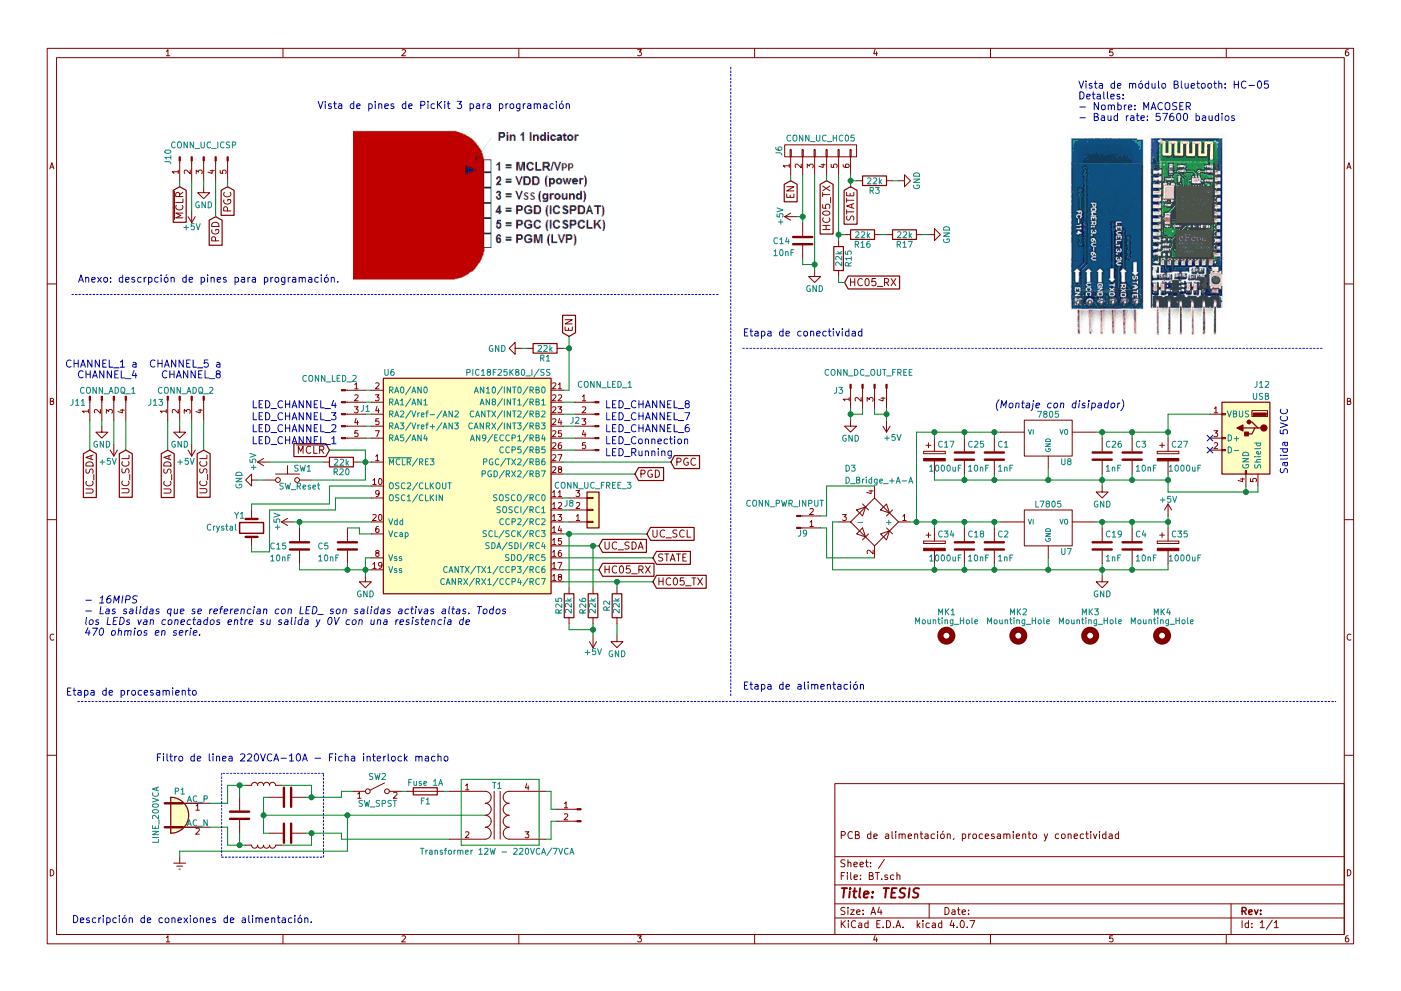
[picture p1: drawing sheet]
EESchema Schematic File Version 2
LIBS:power
LIBS:device
LIBS:transistors
LIBS:conn
LIBS:linear
LIBS:regul
LIBS:74xx
LIBS:cmos4000
LIBS:adc-dac
LIBS:memory
LIBS:xilinx
LIBS:microcontrollers
LIBS:dsp
LIBS:microchip
LIBS:analog_switches
LIBS:motorola
LIBS:texas
LIBS:intel
LIBS:audio
LIBS:interface
LIBS:digital-audio
LIBS:philips
LIBS:display
LIBS:cypress
LIBS:siliconi
LIBS:opto
LIBS:atmel
LIBS:contrib
LIBS:valves
LIBS:74xgxx
LIBS:ac-dc
LIBS:actel
LIBS:allegro
LIBS:Altera
LIBS:analog_devices
LIBS:battery_management
LIBS:bbd
LIBS:bosch
LIBS:brooktre
LIBS:cmos_ieee
LIBS:dc-dc
LIBS:diode
LIBS:elec-unifil
LIBS:ESD_Protection
LIBS:ftdi
LIBS:gennum
LIBS:graphic
LIBS:hc11
LIBS:infineon
LIBS:intersil
LIBS:ir
LIBS:Lattice
LIBS:leds
LIBS:LEM
LIBS:maxim
LIBS:mechanical
LIBS:microchip_dspic33dsc
LIBS:microchip_pic10mcu
LIBS:microchip_pic12mcu
LIBS:microchip_pic16mcu
LIBS:microchip_pic18mcu
LIBS:microchip_pic24mcu
LIBS:microchip_pic32mcu
LIBS:modules
LIBS:motor_drivers
LIBS:motors
LIBS:msp430
LIBS:nordicsemi
LIBS:nxp
LIBS:nxp_armmcu
LIBS:onsemi
LIBS:Oscillators
LIBS:Power_Management
LIBS:powerint
LIBS:pspice
LIBS:references
LIBS:relays
LIBS:rfcom
LIBS:RFSolutions
LIBS:sensors
LIBS:silabs
LIBS:stm8
LIBS:stm32
LIBS:supertex
LIBS:switches
LIBS:transf
LIBS:triac_thyristor
LIBS:ttl_ieee
LIBS:video
LIBS:wiznet
LIBS:Worldsemi
LIBS:Xicor
LIBS:zetex
LIBS:Zilog
LIBS:BT-cache
EELAYER 25 0
EELAYER END
$Descr A4 11693 8268
encoding utf-8
Sheet 1 1
Title "TESIS"
Date ""
Rev ""
Comp ""
Comment1 "PCB de alimentación, procesamiento y conectividad"
Comment2 ""
Comment3 ""
Comment4 ""
$EndDescr
Text GLabel 1500 1550 3    60   Input ~ 0
~MCLR
$Comp
L SW_Push SW1
U 1 1
P 2400 4000
F 0 "SW1" H 2450 4100 50  0000 L CNN
F 1 "SW_Reset" H 2500 3950 50  0000 C CNN
F 2 "Buttons_Switches_THT:SW_PUSH_6mm" H 2400 4200 50  0001 C CNN
F 3 "" H 2400 4200 50  0001 C CNN
	1    2400 4000
	1    0    0    -1  
$EndComp
$Comp
L R R20
U 1 1
P 2850 3850
F 0 "R20" V 2930 3850 50  0000 C CNN
F 1 "22k" V 2850 3850 50  0000 C CNN
F 2 "Resistors_SMD:R_1206_HandSoldering" V 2780 3850 50  0001 C CNN
F 3 "" H 2850 3850 50  0001 C CNN
	1    2850 3850
	0    1    1    0   
$EndComp
Text GLabel 5400 4450 2    60   Input ~ 0
UC_SCL
$Comp
L C C15
U 1 1
P 2500 4550
F 0 "C15" H 2250 4550 50  0000 L CNN
F 1 "10nF" H 2250 4450 50  0000 L CNN
F 2 "Capacitors_SMD:C_1206_HandSoldering" H 2538 4400 50  0001 C CNN
F 3 "" H 2500 4550 50  0001 C CNN
	1    2500 4550
	1    0    0    -1  
$EndComp
Text GLabel 5000 4550 2    60   Input ~ 0
UC_SDA
$Comp
L CONN_01X06 J6
U 1 1
P 6850 1250
F 0 "J6" H 6850 1600 50  0000 C CNN
F 1 "CONN_UC_HC05" V 6950 1250 50  0000 C CNN
F 2 "Socket_Strips:Socket_Strip_Straight_1x06_Pitch2.54mm" H 6850 1250 50  0001 C CNN
F 3 "" H 6850 1250 50  0001 C CNN
	1    6850 1250
	0    -1   -1   0   
$EndComp
Text GLabel 6600 1500 3    60   Input ~ 0
EN
Text GLabel 6900 1500 3    60   Input ~ 0
HC05_TX
Text GLabel 7050 2350 2    60   Input ~ 0
HC05_RX
Text GLabel 5450 4850 2    60   Input ~ 0
HC05_TX
Text GLabel 5000 4750 2    60   Input ~ 0
HC05_RX
Text GLabel 4750 2800 1    60   Input ~ 0
EN
$Comp
L R R15
U 1 1
P 7000 2150
F 0 "R15" V 7080 2150 50  0000 C CNN
F 1 "22k" V 7000 2150 50  0000 C CNN
F 2 "Resistors_SMD:R_1206_HandSoldering" V 6930 2150 50  0001 C CNN
F 3 "" H 7000 2150 50  0001 C CNN
	1    7000 2150
	1    0    0    -1  
$EndComp
$Comp
L R R16
U 1 1
P 7200 1950
F 0 "R16" V 7280 1950 50  0000 C CNN
F 1 "22k" V 7200 1950 50  0000 C CNN
F 2 "Resistors_SMD:R_1206_HandSoldering" V 7130 1950 50  0001 C CNN
F 3 "" H 7200 1950 50  0001 C CNN
	1    7200 1950
	0    1    1    0   
$EndComp
$Comp
L R R17
U 1 1
P 7550 1950
F 0 "R17" V 7630 1950 50  0000 C CNN
F 1 "22k" V 7550 1950 50  0000 C CNN
F 2 "Resistors_SMD:R_1206_HandSoldering" V 7480 1950 50  0001 C CNN
F 3 "" H 7550 1950 50  0001 C CNN
	1    7550 1950
	0    1    1    0   
$EndComp
$Comp
L C C14
U 1 1
P 6700 2000
F 0 "C14" H 6450 2000 50  0000 L CNN
F 1 "10nF" H 6450 1900 50  0000 L CNN
F 2 "Capacitors_SMD:C_1206_HandSoldering" H 6738 1850 50  0001 C CNN
F 3 "" H 6700 2000 50  0001 C CNN
	1    6700 2000
	1    0    0    -1  
$EndComp
$Comp
L 78L05 U7
U 1 1
P 8750 4400
F 0 "U7" H 8900 4204 50  0000 C CNN
F 1 "L7805" H 8750 4600 50  0000 C CNN
F 2 "TO_SOT_Packages_SMD:TO-252-3_TabPin2" H 8750 4400 50  0001 C CNN
F 3 "" H 8750 4400 50  0001 C CNN
	1    8750 4400
	1    0    0    -1  
$EndComp
$Comp
L C C18
U 1 1
P 8050 4550
F 0 "C18" H 8075 4650 50  0000 L CNN
F 1 "10nF" H 8075 4450 50  0000 L CNN
F 2 "Capacitors_SMD:C_1206_HandSoldering" H 8088 4400 50  0001 C CNN
F 3 "" H 8050 4550 50  0001 C CNN
	1    8050 4550
	1    0    0    -1  
$EndComp
$Comp
L C C19
U 1 1
P 9200 4550
F 0 "C19" H 9225 4650 50  0000 L CNN
F 1 "1nF" H 9225 4450 50  0000 L CNN
F 2 "Capacitors_SMD:C_1206_HandSoldering" H 9238 4400 50  0001 C CNN
F 3 "" H 9200 4550 50  0001 C CNN
	1    9200 4550
	1    0    0    -1  
$EndComp
$Comp
L CP C17
U 1 1
P 7800 3800
F 0 "C17" H 7825 3900 50  0000 L CNN
F 1 "1000uF" H 7750 3700 50  0000 L CNN
F 2 "Capacitors_THT:CP_Radial_D10.0mm_P5.00mm" H 7838 3650 50  0001 C CNN
F 3 "" H 7800 3800 50  0001 C CNN
	1    7800 3800
	1    0    0    -1  
$EndComp
$Comp
L +5V #PWR10
U 1 1
P 2450 4350
F 0 "#PWR10" H 2450 4200 50  0001 C CNN
F 1 "+5V" H 2450 4490 50  0000 C CNN
F 2 "" H 2450 4350 50  0001 C CNN
F 3 "" H 2450 4350 50  0001 C CNN
	1    2450 4350
	0    -1   -1   0   
$EndComp
$Comp
L +5V #PWR9
U 1 1
P 2250 3850
F 0 "#PWR9" H 2250 3700 50  0001 C CNN
F 1 "+5V" H 2250 3990 50  0000 C CNN
F 2 "" H 2250 3850 50  0001 C CNN
F 3 "" H 2250 3850 50  0001 C CNN
	1    2250 3850
	0    -1   -1   0   
$EndComp
$Comp
L +5V #PWR5
U 1 1
P 1600 1750
F 0 "#PWR5" H 1600 1600 50  0001 C CNN
F 1 "+5V" H 1600 1890 50  0000 C CNN
F 2 "" H 1600 1750 50  0001 C CNN
F 3 "" H 1600 1750 50  0001 C CNN
	1    1600 1750
	-1   0    0    1   
$EndComp
$Comp
L +5V #PWR15
U 1 1
P 6650 1800
F 0 "#PWR15" H 6650 1650 50  0001 C CNN
F 1 "+5V" H 6650 1940 50  0000 C CNN
F 2 "" H 6650 1800 50  0001 C CNN
F 3 "" H 6650 1800 50  0001 C CNN
	1    6650 1800
	0    -1   -1   0   
$EndComp
$Comp
L GND #PWR22
U 1 1
P 9200 4800
F 0 "#PWR22" H 9200 4550 50  0001 C CNN
F 1 "GND" H 9200 4650 50  0000 C CNN
F 2 "" H 9200 4800 50  0001 C CNN
F 3 "" H 9200 4800 50  0001 C CNN
	1    9200 4800
	1    0    0    -1  
$EndComp
$Comp
L GND #PWR7
U 1 1
P 1700 1550
F 0 "#PWR7" H 1700 1300 50  0001 C CNN
F 1 "GND" H 1700 1400 50  0000 C CNN
F 2 "" H 1700 1550 50  0001 C CNN
F 3 "" H 1700 1550 50  0001 C CNN
	1    1700 1550
	1    0    0    -1  
$EndComp
$Comp
L GND #PWR11
U 1 1
P 3050 4800
F 0 "#PWR11" H 3050 4550 50  0001 C CNN
F 1 "GND" H 3050 4650 50  0000 C CNN
F 2 "" H 3050 4800 50  0001 C CNN
F 3 "" H 3050 4800 50  0001 C CNN
	1    3050 4800
	1    0    0    -1  
$EndComp
$Comp
L GND #PWR8
U 1 1
P 2150 4000
F 0 "#PWR8" H 2150 3750 50  0001 C CNN
F 1 "GND" H 2150 3850 50  0000 C CNN
F 2 "" H 2150 4000 50  0001 C CNN
F 3 "" H 2150 4000 50  0001 C CNN
	1    2150 4000
	0    1    1    0   
$EndComp
$Comp
L GND #PWR16
U 1 1
P 6800 2250
F 0 "#PWR16" H 6800 2000 50  0001 C CNN
F 1 "GND" H 6800 2100 50  0000 C CNN
F 2 "" H 6800 2250 50  0001 C CNN
F 3 "" H 6800 2250 50  0001 C CNN
	1    6800 2250
	1    0    0    -1  
$EndComp
$Comp
L GND #PWR20
U 1 1
P 7750 1950
F 0 "#PWR20" H 7750 1700 50  0001 C CNN
F 1 "GND" H 7750 1800 50  0000 C CNN
F 2 "" H 7750 1950 50  0001 C CNN
F 3 "" H 7750 1950 50  0001 C CNN
	1    7750 1950
	0    -1   -1   0   
$EndComp
$Comp
L +5V #PWR23
U 1 1
P 9750 4300
F 0 "#PWR23" H 9750 4150 50  0001 C CNN
F 1 "+5V" H 9750 4440 50  0000 C CNN
F 2 "" H 9750 4300 50  0001 C CNN
F 3 "" H 9750 4300 50  0001 C CNN
	1    9750 4300
	1    0    0    -1  
$EndComp
$Comp
L D_Bridge_+A-A D3
U 1 1
P 7300 4350
F 0 "D3" H 7050 4800 50  0000 L CNN
F 1 "D_Bridge_+A-A" H 7050 4700 50  0000 L CNN
F 2 "Diodes_THT:Diode_Bridge_Round_D9.8mm" H 7300 4350 50  0001 C CNN
F 3 "" H 7300 4350 50  0001 C CNN
	1    7300 4350
	1    0    0    -1  
$EndComp
Text GLabel 2750 3750 0    60   Input ~ 0
~MCLR
$Comp
L 78L05 U8
U 1 1
P 8750 3650
F 0 "U8" H 8900 3454 50  0000 C CNN
F 1 "7805" H 8750 3850 50  0000 C CNN
F 2 "TO_SOT_Packages_THT:TO-220_Horizontal" H 8750 3650 50  0001 C CNN
F 3 "" H 8750 3650 50  0001 C CNN
F 4 "Añadir disipador" H 8750 3650 60  0001 C CNN "Campo4"
	1    8750 3650
	1    0    0    -1  
$EndComp
$Comp
L C C25
U 1 1
P 8050 3800
F 0 "C25" H 8075 3900 50  0000 L CNN
F 1 "10nF" H 8075 3700 50  0000 L CNN
F 2 "Capacitors_SMD:C_1206_HandSoldering" H 8088 3650 50  0001 C CNN
F 3 "" H 8050 3800 50  0001 C CNN
	1    8050 3800
	1    0    0    -1  
$EndComp
$Comp
L GND #PWR21
U 1 1
P 9200 4050
F 0 "#PWR21" H 9200 3800 50  0001 C CNN
F 1 "GND" H 9200 3900 50  0000 C CNN
F 2 "" H 9200 4050 50  0001 C CNN
F 3 "" H 9200 4050 50  0001 C CNN
	1    9200 4050
	1    0    0    -1  
$EndComp
$Comp
L C C26
U 1 1
P 9200 3800
F 0 "C26" H 9225 3900 50  0000 L CNN
F 1 "1nF" H 9225 3700 50  0000 L CNN
F 2 "Capacitors_SMD:C_1206_HandSoldering" H 9238 3650 50  0001 C CNN
F 3 "" H 9200 3800 50  0001 C CNN
	1    9200 3800
	1    0    0    -1  
$EndComp
$Comp
L CP C27
U 1 1
P 9750 3800
F 0 "C27" H 9775 3900 50  0000 L CNN
F 1 "1000uF" H 9750 3700 50  0000 L CNN
F 2 "Capacitors_THT:CP_Radial_D10.0mm_P5.00mm" H 9788 3650 50  0001 C CNN
F 3 "" H 9750 3800 50  0001 C CNN
	1    9750 3800
	1    0    0    -1  
$EndComp
$Comp
L USB_A J12
U 1 1
P 10400 3650
F 0 "J12" H 10200 4100 50  0000 L CNN
F 1 "USB" H 10200 4000 50  0000 L CNN
F 2 "Connectors:USB_A" H 10550 3600 50  0001 C CNN
F 3 "" H 10550 3600 50  0001 C CNN
	1    10400 3650
	-1   0    0    -1  
$EndComp
NoConn ~ 10100 3650
NoConn ~ 10100 3750
Text GLabel 1050 3750 3    60   Input ~ 0
UC_SCL
Text GLabel 750  3750 3    60   Input ~ 0
UC_SDA
Text GLabel 1700 3750 3    60   Input ~ 0
UC_SCL
Text GLabel 1400 3750 3    60   Input ~ 0
UC_SDA
$Comp
L +5V #PWR2
U 1 1
P 950 3700
F 0 "#PWR2" H 950 3550 50  0001 C CNN
F 1 "+5V" H 1000 3850 50  0000 C CNN
F 2 "" H 950 3700 50  0001 C CNN
F 3 "" H 950 3700 50  0001 C CNN
	1    950  3700
	-1   0    0    1   
$EndComp
$Comp
L GND #PWR1
U 1 1
P 850 3550
F 0 "#PWR1" H 850 3300 50  0001 C CNN
F 1 "GND" H 850 3400 50  0000 C CNN
F 2 "" H 850 3550 50  0001 C CNN
F 3 "" H 850 3550 50  0001 C CNN
	1    850  3550
	1    0    0    -1  
$EndComp
$Comp
L +5V #PWR6
U 1 1
P 1600 3700
F 0 "#PWR6" H 1600 3550 50  0001 C CNN
F 1 "+5V" H 1650 3850 50  0000 C CNN
F 2 "" H 1600 3700 50  0001 C CNN
F 3 "" H 1600 3700 50  0001 C CNN
	1    1600 3700
	-1   0    0    1   
$EndComp
$Comp
L GND #PWR3
U 1 1
P 1500 3550
F 0 "#PWR3" H 1500 3300 50  0001 C CNN
F 1 "GND" H 1500 3400 50  0000 C CNN
F 2 "" H 1500 3550 50  0001 C CNN
F 3 "" H 1500 3550 50  0001 C CNN
	1    1500 3550
	1    0    0    -1  
$EndComp
$Comp
L CP C34
U 1 1
P 7800 4550
F 0 "C34" H 7825 4650 50  0000 L CNN
F 1 "1000uF" H 7750 4450 50  0000 L CNN
F 2 "Capacitors_THT:CP_Radial_D10.0mm_P5.00mm" H 7838 4400 50  0001 C CNN
F 3 "" H 7800 4550 50  0001 C CNN
	1    7800 4550
	1    0    0    -1  
$EndComp
$Comp
L CP C35
U 1 1
P 9750 4550
F 0 "C35" H 9775 4650 50  0000 L CNN
F 1 "1000uF" H 9750 4450 50  0000 L CNN
F 2 "Capacitors_THT:CP_Radial_D10.0mm_P5.00mm" H 9788 4400 50  0001 C CNN
F 3 "" H 9750 4550 50  0001 C CNN
	1    9750 4550
	1    0    0    -1  
$EndComp
$Comp
L R R25
U 1 1
P 4750 5050
F 0 "R25" V 4830 5050 50  0000 C CNN
F 1 "22k" V 4750 5050 50  0000 C CNN
F 2 "Resistors_SMD:R_1206_HandSoldering" V 4680 5050 50  0001 C CNN
F 3 "" H 4750 5050 50  0001 C CNN
	1    4750 5050
	-1   0    0    1   
$EndComp
$Comp
L R R26
U 1 1
P 4950 5050
F 0 "R26" V 5030 5050 50  0000 C CNN
F 1 "22k" V 4950 5050 50  0000 C CNN
F 2 "Resistors_SMD:R_1206_HandSoldering" V 4880 5050 50  0001 C CNN
F 3 "" H 4950 5050 50  0001 C CNN
	1    4950 5050
	-1   0    0    1   
$EndComp
$Comp
L +5V #PWR13
U 1 1
P 4950 5300
F 0 "#PWR13" H 4950 5150 50  0001 C CNN
F 1 "+5V" H 4950 5440 50  0000 C CNN
F 2 "" H 4950 5300 50  0001 C CNN
F 3 "" H 4950 5300 50  0001 C CNN
	1    4950 5300
	-1   0    0    1   
$EndComp
$Comp
L +5V #PWR18
U 1 1
P 7400 3500
F 0 "#PWR18" H 7400 3350 50  0001 C CNN
F 1 "+5V" H 7350 3650 50  0000 C CNN
F 2 "" H 7400 3500 50  0001 C CNN
F 3 "" H 7400 3500 50  0001 C CNN
	1    7400 3500
	-1   0    0    1   
$EndComp
$Comp
L GND #PWR17
U 1 1
P 7100 3500
F 0 "#PWR17" H 7100 3250 50  0001 C CNN
F 1 "GND" H 7100 3350 50  0000 C CNN
F 2 "" H 7100 3500 50  0001 C CNN
F 3 "" H 7100 3500 50  0001 C CNN
	1    7100 3500
	1    0    0    -1  
$EndComp
$Comp
L Conn_01x05_Male J10
U 1 1
P 1700 1300
F 0 "J10" H 1700 1600 50  0000 C CNN
F 1 "CONN_UC_ICSP" V 1600 1300 50  0000 C CNN
F 2 "Pin_Headers:Pin_Header_Straight_1x05_Pitch2.54mm" H 1700 1300 50  0001 C CNN
F 3 "" H 1700 1300 50  0001 C CNN
	1    1700 1300
	0    -1   1    0   
$EndComp
$Comp
L Conn_01x02_Male J9
U 1 1
P 6650 4400
F 0 "J9" H 6700 4450 50  0000 C CNN
F 1 "CONN_PWR_INPUT" H 6550 4200 50  0000 C CNN
F 2 "Pin_Headers:Pin_Header_Straight_1x02_Pitch2.54mm" H 6650 4400 50  0001 C CNN
F 3 "" H 6650 4400 50  0001 C CNN
	1    6650 4400
	1    0    0    1   
$EndComp
Wire Wire Line
	1600 1750 1600 1500
Wire Wire Line
	3100 4650 3050 4650
Wire Wire Line
	6600 1500 6600 1450
Wire Wire Line
	6800 1450 6800 2200
Wire Wire Line
	6800 2200 6800 2250
Wire Wire Line
	6900 1500 6900 1450
Wire Wire Line
	7100 1450 7100 1500
Wire Wire Line
	7100 1500 7100 1550
Wire Wire Line
	7000 1450 7000 1950
Wire Wire Line
	7000 1950 7000 2000
Wire Wire Line
	7000 1950 7050 1950
Connection ~ 7000 1950
Wire Wire Line
	6700 1450 6700 1800
Wire Wire Line
	6700 1800 6700 1850
Wire Wire Line
	6700 1800 6650 1800
Connection ~ 6700 1800
Wire Wire Line
	6700 2150 6700 2200
Wire Wire Line
	6700 2200 6800 2200
Connection ~ 6800 2200
Wire Wire Line
	7350 1950 7400 1950
Wire Wire Line
	8750 4750 8750 4650
Wire Wire Line
	9150 4350 9200 4350
Wire Wire Line
	9200 4350 9450 4350
Wire Wire Line
	9450 4350 9750 4350
Connection ~ 8750 4750
Connection ~ 9200 4750
Wire Wire Line
	8050 4750 8050 4700
Connection ~ 8050 4750
Wire Wire Line
	7000 4350 6950 4350
Wire Wire Line
	6950 4350 6950 4750
Wire Wire Line
	6850 4300 6900 4300
Wire Wire Line
	6900 4300 6900 4050
Wire Wire Line
	6900 4050 7300 4050
Wire Wire Line
	6850 4400 6900 4400
Wire Wire Line
	6900 4400 6900 4650
Wire Wire Line
	6900 4650 7300 4650
Wire Wire Line
	2500 4750 2500 4700
Wire Wire Line
	7700 1950 7750 1950
Wire Wire Line
	3050 4650 3050 4750
Wire Wire Line
	3050 4750 3050 4800
Wire Wire Line
	2500 4750 2900 4750
Wire Wire Line
	2900 4750 3050 4750
Wire Wire Line
	3050 4750 3100 4750
Connection ~ 3050 4750
Wire Wire Line
	2500 4400 2500 4350
Connection ~ 2500 4350
Wire Wire Line
	2450 4350 2500 4350
Wire Wire Line
	2500 4350 3100 4350
Wire Wire Line
	9200 4400 9200 4350
Connection ~ 9200 4350
Wire Wire Line
	9200 4700 9200 4750
Wire Wire Line
	9200 4750 9200 4800
Wire Wire Line
	1700 1500 1700 1550
Wire Wire Line
	9750 4300 9750 4350
Wire Wire Line
	9750 4350 9750 4400
Connection ~ 9750 4350
Wire Wire Line
	7600 4350 7650 4350
Wire Wire Line
	7650 4350 7800 4350
Wire Wire Line
	7800 4350 8050 4350
Wire Wire Line
	8050 4350 8300 4350
Wire Wire Line
	8300 4350 8350 4350
Wire Wire Line
	6950 4750 7800 4750
Wire Wire Line
	7800 4750 8050 4750
Wire Wire Line
	8050 4750 8300 4750
Wire Wire Line
	8300 4750 8750 4750
Wire Wire Line
	8750 4750 9200 4750
Wire Wire Line
	9200 4750 9450 4750
Wire Wire Line
	9450 4750 9750 4750
Wire Wire Line
	3050 4000 2600 4000
Wire Wire Line
	3000 3850 3050 3850
Wire Wire Line
	3050 3850 3100 3850
Connection ~ 3050 3850
Wire Wire Line
	1500 1500 1500 1550
Wire Wire Line
	4700 4450 4750 4450
Wire Wire Line
	4750 4450 5400 4450
Wire Wire Line
	4950 4550 4950 4900
Wire Wire Line
	4700 4550 4950 4550
Wire Wire Line
	4950 4550 5000 4550
Wire Wire Line
	8050 3600 8050 3650
Connection ~ 8050 3600
Wire Wire Line
	8050 3950 8050 4000
Wire Wire Line
	9200 3950 9200 4000
Wire Wire Line
	9200 4000 9200 4050
Wire Wire Line
	8750 4000 8750 3900
Connection ~ 8750 4000
Connection ~ 9200 4000
Wire Wire Line
	9200 3650 9200 3600
Wire Wire Line
	9150 3600 9200 3600
Wire Wire Line
	9200 3600 9450 3600
Wire Wire Line
	9450 3600 9750 3600
Wire Wire Line
	7650 3600 7650 4350
Connection ~ 7650 4350
Wire Wire Line
	9750 3450 9750 3600
Wire Wire Line
	9750 3600 9750 3650
Connection ~ 9200 3600
Wire Wire Line
	9750 3950 9750 4000
Wire Wire Line
	9750 4000 9750 4100
Connection ~ 9750 3600
Connection ~ 9750 4000
Wire Wire Line
	7650 3600 7800 3600
Wire Wire Line
	7800 3600 8050 3600
Wire Wire Line
	8050 3600 8300 3600
Wire Wire Line
	8300 3600 8350 3600
Wire Wire Line
	4750 3250 4700 3250
Wire Wire Line
	4700 4750 5000 4750
Wire Wire Line
	4700 4850 5150 4850
Wire Wire Line
	5150 4850 5450 4850
Wire Wire Line
	9750 3450 10100 3450
Wire Wire Line
	7800 4000 8050 4000
Wire Wire Line
	8050 4000 8300 4000
Wire Wire Line
	8300 4000 8750 4000
Wire Wire Line
	8750 4000 9200 4000
Wire Wire Line
	9200 4000 9450 4000
Wire Wire Line
	9450 4000 9750 4000
Wire Wire Line
	10500 4100 10500 4050
Wire Wire Line
	9750 4100 10400 4100
Wire Wire Line
	10400 4100 10500 4100
Wire Wire Line
	10400 4100 10400 4050
Connection ~ 10400 4100
Wire Wire Line
	7800 3650 7800 3600
Connection ~ 7800 3600
Wire Wire Line
	7800 4000 7800 3950
Connection ~ 8050 4000
Wire Wire Line
	750  3500 750  3750
Wire Wire Line
	1400 3500 1400 3750
Wire Wire Line
	8050 4400 8050 4350
Connection ~ 8050 4350
Wire Wire Line
	7800 4400 7800 4350
Connection ~ 7800 4350
Wire Wire Line
	7800 4700 7800 4750
Connection ~ 7800 4750
Connection ~ 4950 4550
Wire Wire Line
	4750 5200 4750 5250
Wire Wire Line
	4750 5250 4950 5250
Wire Wire Line
	4950 5200 4950 5250
Wire Wire Line
	4950 5250 4950 5300
Connection ~ 4950 5250
Wire Wire Line
	3050 3750 3050 3850
Wire Wire Line
	3050 3850 3050 4000
Wire Wire Line
	2700 3850 2250 3850
Wire Wire Line
	2150 4000 2200 4000
Wire Wire Line
	4750 4900 4750 4450
Connection ~ 4750 4450
Wire Wire Line
	3050 3750 2750 3750
Wire Wire Line
	7400 3400 7400 3450
Wire Wire Line
	7400 3450 7400 3500
Wire Wire Line
	7300 3450 7300 3400
Wire Wire Line
	7300 3450 7400 3450
Connection ~ 7400 3450
Wire Wire Line
	7100 3400 7100 3450
Wire Wire Line
	7100 3450 7100 3500
Wire Wire Line
	7200 3400 7200 3450
Wire Wire Line
	7200 3450 7100 3450
Connection ~ 7100 3450
Wire Wire Line
	4700 3950 5300 3950
Wire Wire Line
	3050 3250 3100 3250
Wire Wire Line
	3050 3350 3100 3350
Wire Wire Line
	3100 3450 3050 3450
Wire Wire Line
	3050 3550 3100 3550
Wire Wire Line
	4700 3450 4800 3450
Wire Wire Line
	4700 3550 4800 3550
Wire Wire Line
	4750 4150 4700 4150
Wire Wire Line
	4700 3650 4800 3650
Wire Wire Line
	4700 4250 4750 4250
Wire Wire Line
	4700 4350 4750 4350
Text GLabel 5450 4650 2    60   Input ~ 0
STATE
$Comp
L Conn_01x04_Male J11
U 1 1
P 850 3300
F 0 "J11" V 900 3500 50  0000 C CNN
F 1 "CONN_ADQ_1" V 800 3250 50  0000 C CNN
F 2 "Pin_Headers:Pin_Header_Straight_1x04_Pitch2.54mm" H 850 3300 50  0001 C CNN
F 3 "" H 850 3300 50  0001 C CNN
	1    850  3300
	0    -1   1    0   
$EndComp
$Comp
L Conn_01x04_Male J13
U 1 1
P 1500 3300
F 0 "J13" V 1550 3500 50  0000 C CNN
F 1 "CONN_ADQ_2" V 1450 3250 50  0000 C CNN
F 2 "Pin_Headers:Pin_Header_Straight_1x04_Pitch2.54mm" H 1500 3300 50  0001 C CNN
F 3 "" H 1500 3300 50  0001 C CNN
	1    1500 3300
	0    -1   1    0   
$EndComp
Wire Wire Line
	850  3550 850  3500
Wire Wire Line
	1500 3500 1500 3550
$Comp
L Crystal Y1
U 1 1
P 2100 4400
F 0 "Y1" V 2200 4500 50  0000 C CNN
F 1 "Crystal" V 2100 4650 50  0000 C CNN
F 2 "Crystals:Crystal_HC18-U_Vertical" H 2100 4400 50  0001 C CNN
F 3 "" H 2100 4400 50  0001 C CNN
	1    2100 4400
	0    -1   -1   0   
$EndComp
Wire Wire Line
	2750 4200 2750 4050
Wire Wire Line
	2750 4050 3100 4050
Wire Wire Line
	3100 4150 2800 4150
Wire Wire Line
	2800 4150 2800 4250
Wire Wire Line
	2800 4250 2250 4250
Wire Wire Line
	2250 4250 2250 4600
$Comp
L Conn_01x03 J8
U 1 1
P 4950 4250
F 0 "J8" H 4750 4200 50  0000 C CNN
F 1 "CONN_UC_FREE_3" H 4950 4050 50  0000 C CNN
F 2 "Pin_Headers:Pin_Header_Straight_1x03_Pitch2.54mm" H 4950 4250 50  0001 C CNN
F 3 "" H 4950 4250 50  0001 C CNN
	1    4950 4250
	1    0    0    1   
$EndComp
Wire Wire Line
	2100 4550 2100 4600
Wire Wire Line
	2100 4200 2100 4250
$Comp
L PIC18F25K80_I/SS-RESCUE-ADQ U6
U 1 1
P 3900 4050
F 0 "U6" H 3200 5000 50  0000 L CNN
F 1 "PIC18F25K80_I/SS" H 4600 5000 50  0000 R CNN
F 2 "Housings_SOIC:SOIC-28W_7.5x17.9mm_Pitch1.27mm" H 3900 3800 50  0001 C CNN
F 3 "" H 3900 4000 50  0001 C CNN
	1    3900 4050
	1    0    0    -1  
$EndComp
Wire Wire Line
	3050 3650 3100 3650
Wire Wire Line
	4700 3750 4800 3750
Wire Wire Line
	1600 3700 1600 3500
Wire Wire Line
	1700 3500 1700 3750
Wire Wire Line
	950  3700 950  3500
Wire Wire Line
	1050 3500 1050 3750
Wire Wire Line
	5450 4650 4700 4650
Wire Wire Line
	4800 3350 4700 3350
$Comp
L R R2
U 1 1
P 5150 5050
F 0 "R2" V 5230 5050 50  0000 C CNN
F 1 "22k" V 5150 5050 50  0000 C CNN
F 2 "Resistors_SMD:R_1206_HandSoldering" V 5080 5050 50  0001 C CNN
F 3 "" H 5150 5050 50  0001 C CNN
	1    5150 5050
	-1   0    0    1   
$EndComp
Wire Wire Line
	5150 4900 5150 4850
Connection ~ 5150 4850
$Comp
L GND #PWR14
U 1 1
P 5150 5300
F 0 "#PWR14" H 5150 5050 50  0001 C CNN
F 1 "GND" H 5150 5150 50  0000 C CNN
F 2 "" H 5150 5300 50  0001 C CNN
F 3 "" H 5150 5300 50  0001 C CNN
	1    5150 5300
	1    0    0    -1  
$EndComp
Wire Wire Line
	5150 5200 5150 5300
$Comp
L R R1
U 1 1
P 4550 2900
F 0 "R1" V 4630 2900 50  0000 C CNN
F 1 "22k" V 4550 2900 50  0000 C CNN
F 2 "Resistors_SMD:R_1206_HandSoldering" V 4480 2900 50  0001 C CNN
F 3 "" H 4550 2900 50  0001 C CNN
	1    4550 2900
	0    1    1    0   
$EndComp
$Comp
L GND #PWR12
U 1 1
P 4350 2900
F 0 "#PWR12" H 4350 2650 50  0001 C CNN
F 1 "GND" V 4350 2700 50  0000 C CNN
F 2 "" H 4350 2900 50  0001 C CNN
F 3 "" H 4350 2900 50  0001 C CNN
	1    4350 2900
	0    1    1    0   
$EndComp
$Comp
L C C1
U 1 1
P 8300 3800
F 0 "C1" H 8325 3900 50  0000 L CNN
F 1 "1nF" H 8325 3700 50  0000 L CNN
F 2 "Capacitors_SMD:C_1206_HandSoldering" H 8338 3650 50  0001 C CNN
F 3 "" H 8300 3800 50  0001 C CNN
	1    8300 3800
	1    0    0    -1  
$EndComp
Wire Wire Line
	8300 3950 8300 4000
Connection ~ 8300 4000
Wire Wire Line
	8300 3600 8300 3650
Connection ~ 8300 3600
$Comp
L C C3
U 1 1
P 9450 3800
F 0 "C3" H 9475 3900 50  0000 L CNN
F 1 "10nF" H 9475 3700 50  0000 L CNN
F 2 "Capacitors_SMD:C_1206_HandSoldering" H 9488 3650 50  0001 C CNN
F 3 "" H 9450 3800 50  0001 C CNN
	1    9450 3800
	1    0    0    -1  
$EndComp
Wire Wire Line
	9450 3650 9450 3600
Connection ~ 9450 3600
Wire Wire Line
	9450 3950 9450 4000
Connection ~ 9450 4000
$Comp
L C C2
U 1 1
P 8300 4550
F 0 "C2" H 8325 4650 50  0000 L CNN
F 1 "1nF" H 8325 4450 50  0000 L CNN
F 2 "Capacitors_SMD:C_1206_HandSoldering" H 8338 4400 50  0001 C CNN
F 3 "" H 8300 4550 50  0001 C CNN
	1    8300 4550
	1    0    0    -1  
$EndComp
Wire Wire Line
	8300 4400 8300 4350
Connection ~ 8300 4350
Wire Wire Line
	8300 4750 8300 4700
Connection ~ 8300 4750
$Comp
L C C4
U 1 1
P 9450 4550
F 0 "C4" H 9475 4650 50  0000 L CNN
F 1 "10nF" H 9475 4450 50  0000 L CNN
F 2 "Capacitors_SMD:C_1206_HandSoldering" H 9488 4400 50  0001 C CNN
F 3 "" H 9450 4550 50  0001 C CNN
	1    9450 4550
	1    0    0    -1  
$EndComp
Wire Wire Line
	9450 4400 9450 4350
Connection ~ 9450 4350
Wire Wire Line
	9450 4700 9450 4750
Connection ~ 9450 4750
Wire Wire Line
	2750 4200 2100 4200
Wire Wire Line
	2100 4600 2250 4600
$Comp
L C C5
U 1 1
P 2900 4550
F 0 "C5" H 2650 4550 50  0000 L CNN
F 1 "10nF" H 2650 4450 50  0000 L CNN
F 2 "Capacitors_SMD:C_1206_HandSoldering" H 2938 4400 50  0001 C CNN
F 3 "" H 2900 4550 50  0001 C CNN
	1    2900 4550
	1    0    0    -1  
$EndComp
Wire Wire Line
	2900 4700 2900 4750
Connection ~ 2900 4750
Wire Wire Line
	3100 4450 3000 4450
Wire Wire Line
	3000 4450 3000 4400
Wire Wire Line
	3000 4400 2900 4400
Text GLabel 7100 1550 3    60   Input ~ 0
STATE
$Comp
L R R3
U 1 1
P 7300 1500
F 0 "R3" V 7380 1500 50  0000 C CNN
F 1 "22k" V 7300 1500 50  0000 C CNN
F 2 "Resistors_SMD:R_1206_HandSoldering" V 7230 1500 50  0001 C CNN
F 3 "" H 7300 1500 50  0001 C CNN
	1    7300 1500
	0    1    1    0   
$EndComp
Wire Wire Line
	7150 1500 7100 1500
Connection ~ 7100 1500
$Comp
L GND #PWR19
U 1 1
P 7500 1500
F 0 "#PWR19" H 7500 1250 50  0001 C CNN
F 1 "GND" H 7500 1350 50  0000 C CNN
F 2 "" H 7500 1500 50  0001 C CNN
F 3 "" H 7500 1500 50  0001 C CNN
	1    7500 1500
	0    -1   -1   0   
$EndComp
Wire Wire Line
	7500 1500 7450 1500
Text Notes 5050 3700 0    60   ~ 0
LED_Connection
Wire Wire Line
	7050 2350 7000 2350
Wire Wire Line
	7000 2350 7000 2300
Text Notes 5050 3800 0    60   ~ 0
LED_Running
Wire Wire Line
	4750 2800 4750 2900
Wire Wire Line
	4750 2900 4750 3250
Wire Wire Line
	4700 2900 4750 2900
Connection ~ 4750 2900
Wire Wire Line
	4350 2900 4400 2900
Text GLabel 5600 3850 2    60   Input ~ 0
PGC
Text GLabel 5300 3950 2    60   Input ~ 0
PGD
Wire Wire Line
	5600 3850 4700 3850
Text GLabel 1900 1550 3    60   Input ~ 0
PGC
Wire Wire Line
	1900 1550 1900 1500
Text GLabel 1800 1800 3    60   Input ~ 0
PGD
Wire Wire Line
	1800 1500 1800 1800
Text Notes 5050 3600 0    60   ~ 0
LED_CHANNEL_6
Text Notes 5050 3500 0    60   ~ 0
LED_CHANNEL_7
Text Notes 5050 3400 0    60   ~ 0
LED_CHANNEL_8
$Comp
L Conn_01x05_Male J2
U 1 1
P 5000 3550
F 0 "J2" H 5200 3600 50  0000 C CNN
F 1 "CONN_LED_1" H 4950 3900 50  0000 C CNN
F 2 "Pin_Headers:Pin_Header_Straight_1x05_Pitch2.54mm" H 5000 3550 50  0001 C CNN
F 3 "" H 5000 3550 50  0001 C CNN
	1    5000 3550
	-1   0    0    -1  
$EndComp
$Comp
L Conn_01x05_Male J1
U 1 1
P 2850 3450
F 0 "J1" H 3050 3500 50  0000 C CNN
F 1 "CONN_LED_2" H 2750 3750 50  0000 C CNN
F 2 "Pin_Headers:Pin_Header_Straight_1x05_Pitch2.54mm" H 2850 3450 50  0001 C CNN
F 3 "" H 2850 3450 50  0001 C CNN
	1    2850 3450
	1    0    0    -1  
$EndComp
Text Notes 2100 3700 0    60   ~ 0
LED_CHANNEL_1
Text Notes 2100 3600 0    60   ~ 0
LED_CHANNEL_2
Text Notes 2100 3500 0    60   ~ 0
LED_CHANNEL_3
Text Notes 2100 3400 0    60   ~ 0
LED_CHANNEL_4
Text Notes 1150 3150 2    60   ~ 0
CHANNEL_1 a\nCHANNEL_4
$Comp
L Conn_01x04_Male J3
U 1 1
P 7200 3200
F 0 "J3" V 7250 3400 50  0000 C CNN
F 1 "CONN_DC_OUT_FREE" V 7100 3150 50  0000 C CNN
F 2 "Pin_Headers:Pin_Header_Straight_1x04_Pitch2.54mm" H 7200 3200 50  0001 C CNN
F 3 "" H 7200 3200 50  0001 C CNN
	1    7200 3200
	0    -1   1    0   
$EndComp
Text Notes 9000 1000 0    60   ~ 0
Vista de módulo Bluetooth: HC-05\nDetalles:\n- Nombre: MACOSER\n- Baud rate: 57600 baudios
Wire Wire Line
	9750 4750 9750 4700
Text Notes 10750 3950 1    60   ~ 0
Salida 5VCC
Text Notes 550  5800 0    60   ~ 0
Etapa de procesamiento
$Comp
L Mounting_Hole MK1
U 1 1
P 7900 5300
F 0 "MK1" H 7900 5500 50  0000 C CNN
F 1 "Mounting_Hole" H 7900 5425 50  0000 C CNN
F 2 "Mounting_Holes:MountingHole_3.2mm_M3" H 7900 5300 50  0001 C CNN
F 3 "" H 7900 5300 50  0001 C CNN
	1    7900 5300
	1    0    0    -1  
$EndComp
$Comp
L Mounting_Hole MK2
U 1 1
P 8500 5300
F 0 "MK2" H 8500 5500 50  0000 C CNN
F 1 "Mounting_Hole" H 8500 5425 50  0000 C CNN
F 2 "Mounting_Holes:MountingHole_3.2mm_M3" H 8500 5300 50  0001 C CNN
F 3 "" H 8500 5300 50  0001 C CNN
	1    8500 5300
	1    0    0    -1  
$EndComp
$Comp
L Mounting_Hole MK3
U 1 1
P 9100 5300
F 0 "MK3" H 9100 5500 50  0000 C CNN
F 1 "Mounting_Hole" H 9100 5425 50  0000 C CNN
F 2 "Mounting_Holes:MountingHole_3.2mm_M3" H 9100 5300 50  0001 C CNN
F 3 "" H 9100 5300 50  0001 C CNN
	1    9100 5300
	1    0    0    -1  
$EndComp
$Comp
L Mounting_Hole MK4
U 1 1
P 9700 5300
F 0 "MK4" H 9700 5500 50  0000 C CNN
F 1 "Mounting_Hole" H 9700 5425 50  0000 C CNN
F 2 "Mounting_Holes:MountingHole_3.2mm_M3" H 9700 5300 50  0001 C CNN
F 3 "" H 9700 5300 50  0001 C CNN
	1    9700 5300
	1    0    0    -1  
$EndComp
Text Notes 8300 3400 0    60   Italic 0
(Montaje con disipador)
Text Notes 2650 900  0    60   ~ 0
Vista de pines de PicKit 3 para programación
Text Notes 1850 3150 2    60   ~ 0
CHANNEL_5 a\nCHANNEL_8
Wire Notes Line
	650  5850 11150 5850
Wire Notes Line
	6100 5800 6100 550 
Wire Notes Line
	600  2450 6000 2450
Wire Notes Line
	6200 2900 11050 2900
Wire Wire Line
	4600 6850 4650 6850
Wire Wire Line
	4600 7000 4600 6850
Wire Wire Line
	4550 7000 4600 7000
Wire Wire Line
	4600 6600 4550 6600
Wire Wire Line
	4600 6750 4600 6600
Wire Wire Line
	4650 6750 4600 6750
Wire Wire Line
	2850 7000 3750 7000
Wire Wire Line
	2850 6950 2850 7000
Wire Wire Line
	2850 6600 2950 6600
Wire Wire Line
	2850 6650 2850 6600
$Comp
L Conn_WallPlug P1
U 1 1
P 1550 6800
F 0 "P1" H 1500 6975 50  0000 C BNN
F 1 "LINE_200VCA" V 1325 6800 50  0000 C BNN
F 2 "" H 1950 6800 50  0001 C CNN
F 3 "" H 1950 6800 50  0001 C CNN
	1    1550 6800
	1    0    0    -1  
$EndComp
Wire Wire Line
	3350 6600 3400 6600
$Comp
L SW_SPST SW2
U 1 1
P 3150 6600
F 0 "SW2" H 3150 6725 50  0000 C CNN
F 1 "SW_SPST" H 3150 6500 50  0000 C CNN
F 2 "" H 3150 6600 50  0001 C CNN
F 3 "" H 3150 6600 50  0001 C CNN
	1    3150 6600
	1    0    0    -1  
$EndComp
Wire Wire Line
	3700 6600 3750 6600
$Comp
L Fuse F1
U 1 1
P 3550 6600
F 0 "F1" V 3630 6600 50  0000 C CNN
F 1 "Fuse 1A" V 3475 6600 50  0000 C CNN
F 2 "" V 3480 6600 50  0001 C CNN
F 3 "" H 3550 6600 50  0001 C CNN
	1    3550 6600
	0    1    1    0   
$EndComp
$Comp
L Transformer_1P_1S T1
U 1 1
P 4150 6800
F 0 "T1" H 4150 7050 50  0000 C CNN
F 1 "Transformer 12W - 220VCA/7VCA" H 4150 6500 50  0000 C CNN
F 2 "" H 4150 6800 50  0001 C CNN
F 3 "" H 4150 6800 50  0001 C CNN
	1    4150 6800
	1    0    0    -1  
$EndComp
Text Notes 6200 5750 0    60   ~ 0
Etapa de alimentación
Text Notes 6200 2800 0    60   ~ 0
Etapa de conectividad
Text Notes 650  2350 0    60   ~ 0
Anexo: descrpción de pines para programación.
Text Notes 600  7700 0    60   ~ 0
Descripción de conexiones de alimentación.
$Comp
L Conn_01x02_Male J4
U 1 1
P 4850 6750
F 0 "J4" H 4900 6800 50  0001 C CNN
F 1 "CONN_AC_PWR_OUT" H 4500 6700 50  0001 C CNN
F 2 "" H 4850 6750 50  0001 C CNN
F 3 "" H 4850 6750 50  0001 C CNN
	1    4850 6750
	-1   0    0    -1  
$EndComp
Text Notes 700  5300 0    60   Italic 0
- 16MIPS\n- Las salidas que se referencian con LED_ son salidas activas altas. Todos\nlos LEDs van conectados entre su salida y 0V con una resistencia de \n470 ohmios en serie.
$Comp
L C C6
U 1 1
P 2000 6800
F 0 "C6" H 1750 6800 50  0001 L CNN
F 1 "10nF" H 1750 6700 50  0001 L CNN
F 2 "Capacitors_SMD:C_1206_HandSoldering" H 2038 6650 50  0001 C CNN
F 3 "" H 2000 6800 50  0001 C CNN
	1    2000 6800
	1    0    0    -1  
$EndComp
$Comp
L L L1
U 1 1
P 2200 6550
F 0 "L1" V 2150 6550 50  0001 C CNN
F 1 "L" V 2275 6550 50  0001 C CNN
F 2 "" H 2200 6550 50  0001 C CNN
F 3 "" H 2200 6550 50  0001 C CNN
	1    2200 6550
	0    -1   -1   0   
$EndComp
$Comp
L L L2
U 1 1
P 2200 7050
F 0 "L2" V 2150 7050 50  0001 C CNN
F 1 "L" V 2275 7050 50  0001 C CNN
F 2 "" H 2200 7050 50  0001 C CNN
F 3 "" H 2200 7050 50  0001 C CNN
	1    2200 7050
	0    1    1    0   
$EndComp
Wire Wire Line
	1750 6900 1900 6900
Wire Wire Line
	1900 6900 1900 7050
Wire Wire Line
	1900 7050 2000 7050
Wire Wire Line
	2000 7050 2050 7050
Wire Wire Line
	2000 6950 2000 7050
Connection ~ 2000 7050
Wire Wire Line
	1750 6700 1900 6700
Wire Wire Line
	1900 6700 1900 6550
Wire Wire Line
	1900 6550 2000 6550
Wire Wire Line
	2000 6550 2050 6550
Wire Wire Line
	2000 6650 2000 6550
Connection ~ 2000 6550
$Comp
L C C7
U 1 1
P 2400 6650
F 0 "C7" H 2150 6650 50  0001 L CNN
F 1 "10nF" H 2150 6550 50  0001 L CNN
F 2 "Capacitors_SMD:C_1206_HandSoldering" H 2438 6500 50  0001 C CNN
F 3 "" H 2400 6650 50  0001 C CNN
	1    2400 6650
	0    1    1    0   
$EndComp
$Comp
L C C8
U 1 1
P 2400 6950
F 0 "C8" H 2150 6950 50  0001 L CNN
F 1 "10nF" H 2150 6850 50  0001 L CNN
F 2 "Capacitors_SMD:C_1206_HandSoldering" H 2438 6800 50  0001 C CNN
F 3 "" H 2400 6950 50  0001 C CNN
	1    2400 6950
	0    1    1    0   
$EndComp
Wire Wire Line
	2250 6650 2200 6650
Wire Wire Line
	2200 6650 2200 6800
Wire Wire Line
	2200 6800 2200 6950
Wire Wire Line
	2200 6950 2250 6950
Wire Wire Line
	2550 6950 2600 6950
Wire Wire Line
	2600 6950 2850 6950
Wire Wire Line
	2350 7050 2600 7050
Wire Wire Line
	2600 7050 2600 6950
Connection ~ 2600 6950
Wire Wire Line
	2550 6650 2600 6650
Wire Wire Line
	2600 6650 2850 6650
Wire Wire Line
	2350 6550 2600 6550
Wire Wire Line
	2600 6550 2600 6650
Connection ~ 2600 6650
$Comp
L Earth #PWR4
U 1 1
P 1500 7150
F 0 "#PWR4" H 1500 6900 50  0001 C CNN
F 1 "Earth" H 1500 7000 50  0001 C CNN
F 2 "" H 1500 7150 50  0001 C CNN
F 3 "" H 1500 7150 50  0001 C CNN
	1    1500 7150
	1    0    0    -1  
$EndComp
Wire Wire Line
	1500 7150 1500 7100
Wire Wire Line
	1500 7100 2900 7100
Wire Wire Line
	2900 7100 2900 6800
Connection ~ 2200 6800
Wire Notes Line
	1850 6450 1850 7150
Wire Notes Line
	1850 7150 2700 7150
Wire Notes Line
	2700 7150 2700 6450
Wire Notes Line
	2700 6450 1850 6450
Text Notes 1300 6350 0    60   ~ 0
Filtro de linea 220VCA-10A - Ficha interlock macho
Connection ~ 2900 6800
Wire Wire Line
	2200 6800 2900 6800
Wire Wire Line
	2900 6800 4050 6800
Wire Wire Line
	3850 6500 3850 7050
Wire Wire Line
	3850 7050 4500 7050
Wire Wire Line
	4500 7050 4500 6500
Wire Wire Line
	4500 6500 3850 6500
$EndSCHEMATC
